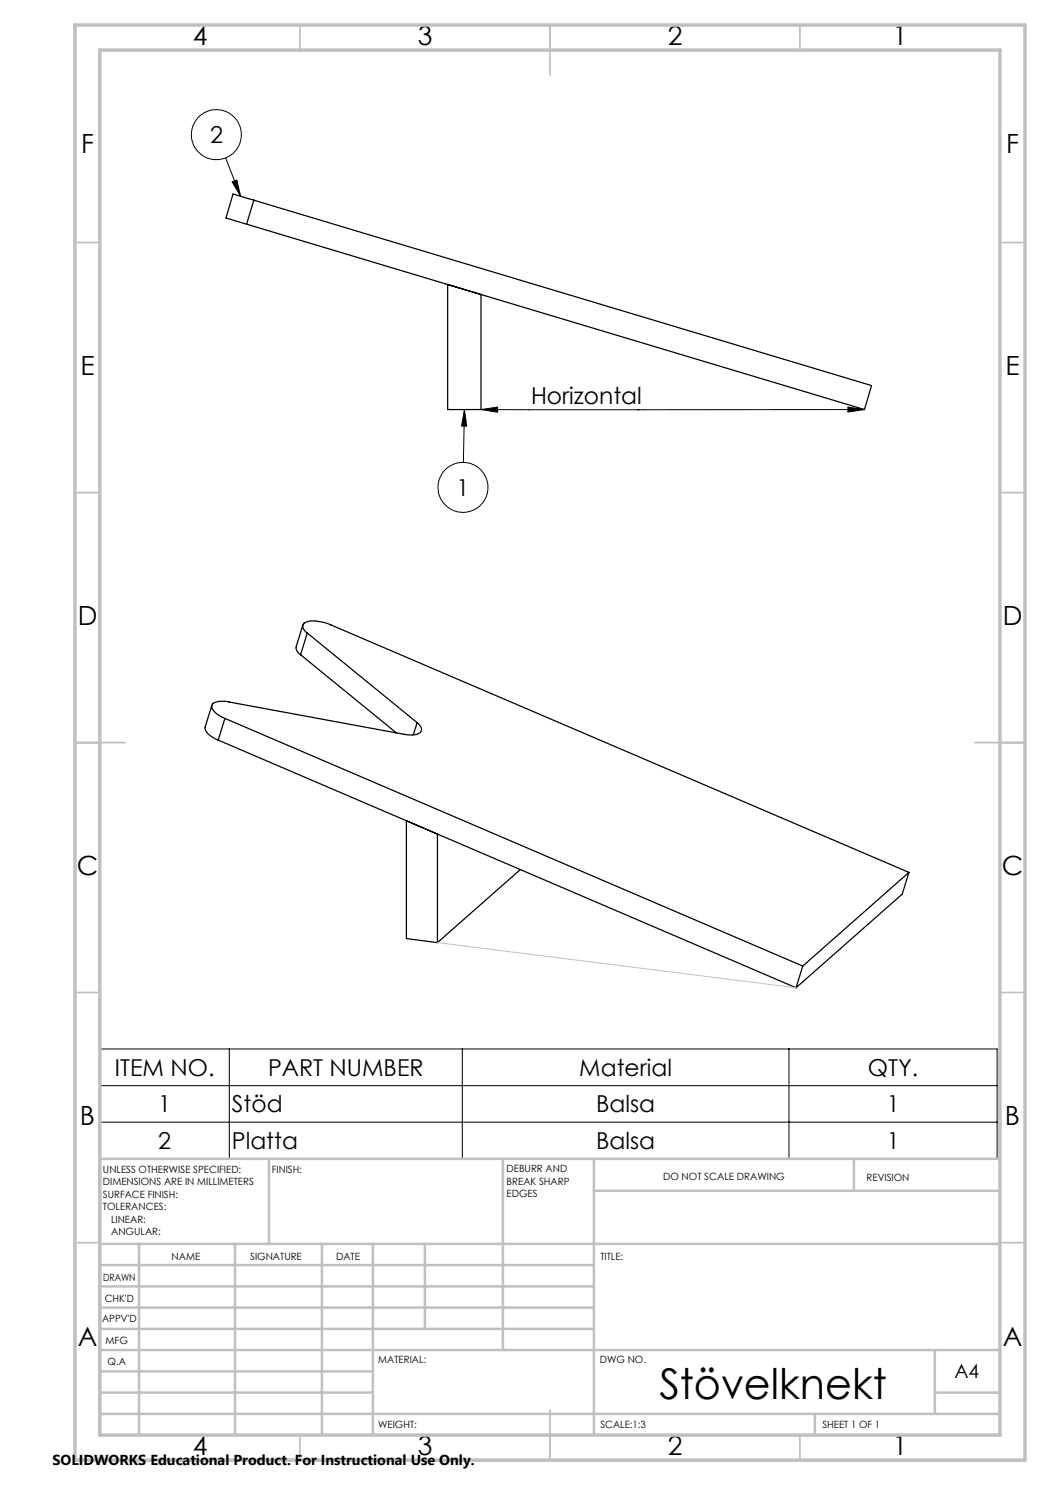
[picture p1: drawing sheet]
<svg xmlns="http://www.w3.org/2000/svg" width="210mm" height="297mm" viewBox="0 0 210 297" stroke-linecap="round" stroke-linejoin="round" font-family="sans-serif">
<g fill="none" stroke="#000" stroke-width=".25">
<path d="M50.8 40l-4.2-1.2-1.4 4.8 4.1 1.2M50.8 40l-1.5 4.8M50.8 40l123.5 37.1-1.4 4.8-123.6-37.1M89.5 56.9v25h6.7v-23M60.1 130.9l19.2 15.7M60.6 125l-1.4 4.6 .3 .8 .6 .5M61.5 126.6a1.21 1.21 0 0 1-.9-1 1.21 1.21 0 0 1 .5-1.1 7.3 7.3 0 0 1 5.1 .5l115.6 49.5M61.5 126.6l21.9 17.9M61.5 126.6l-1.4 4.3M42.4 141.1l-1.4 4.3a2.19 2.19 0 0 0 1.4 2l1.2 .6M43.6 148l115.6 49.6M45 143.7l-.7-.3a3.2 3.2 0 0 1-2-2.2 1.43 1.43 0 0 1 1.6-.9h1.4l35.5 6.6 1.3 .1a2.35 2.35 0 0 0 2.1-.7 1.46 1.46 0 0 0-.8-1.8"/>
<path d="M45 143.7l115.5 49.5M45 143.7l-1.4 4.3M83.4 144.5l-.7 2.5M81.3 164.1l6.2 2.7v21.7l-6.2-.8zM104.1 173.9l-16.6 14.6M181.8 174.5l-21.3 18.7M181.8 174.5l-1.4 4.3-21.2 18.8M160.5 193.2l-1.3 4.4"/>
</g>
<g fill="none" stroke="#000" stroke-width=".2">
<path d="M45.1 31.6l3 7.7M46.4 36.4l1-.4 .7 3.3zM92.9 81.9l-.2 10.6M92.9 81.9l.4 3.3h-1zM96.2 81.9h76.7M96.2 81.9l3.3-.5v1zM169.6 81.4l3.3 .5-3.3 .5zM20 209.8h179.4v22h-179.4zM20 217.1h179.4M45.9 209.8v22M92.5 209.8v22M157.8 209.8v22"/>
<path d="M20 224.4h179.4"/>
<circle cx="43.3" cy="26.9" r="5"/>
<circle cx="92.6" cy="97.5" r="5"/>
</g>
<path d="M87.5 188.5l71.7 9.1" fill="none" stroke="#c0c0c0" stroke-width=".2"/>
<g fill="none" stroke="#c0c0c0" stroke-width=".35">
<path d="M60 5v5M110 5v10M160 5v5M15 48.5h5M200 48.5h5M15 98.5h5M200 98.5h5M15 148.5h10M195 148.5h10M15 198.5h5M200 198.5h5M15 248.5h5"/>
<path d="M200 248.5h5M60 287v5M110 282v10M160 287v5"/>
</g>
<g fill="none" stroke="#c0c0c0" stroke-width=".5">
<path d="M53.8 231.8v17M100.6 231.8v38.2M118.8 231.8v55.2M118.8 238.2h81.2M170.8 231.8v6.4M200 231.8h-180v55.2M20 248.8h180M20 257.3h98.8M20 253h98.8M27.8 248.8v38.2M47 248.8v38.2M64.4 248.8v38.2"/>
<path d="M74.6 248.8v38.2M85 248.8v17M20 265.8h98.8M20 261.5h98.8M20 278.5h54.6M20 274.3h54.6M20 270h180M187 278.5h13M187 270v12.8M20 282.8h180M163 282.8v4.2"/>
</g>
<path d="M15 5h190v287h-190zM20 10h180v277h-180z" fill="none" stroke="#c0c0c0" stroke-width=".7"/>
<path d="M96.2 81.9l3.3-.5v1zM169.6 81.4l3.3 .5-3.3 .5zM46.4 36.4l1-.4 .7 3.3zM92.9 81.9l.4 3.3h-1z" fill="#000"/>
<text font-size="8.5" x="131.9" y="279.7">Stövelknekt</text>
<g font-size="5.3">
<text x="38.5" y="8.9">4</text>
<text x="83.5" y="8.9">3</text>
<text x="133.6" y="8.9">2</text>
<text x="178.6" y="8.9">1</text>
<text x="16.2" y="30.7">F</text>
<text x="201.2" y="30.7">F</text>
<text x="16.1" y="74.9">E</text>
<text x="201.1" y="74.9">E</text>
<text x="15.5" y="124.9">D</text>
<text x="200.5" y="124.9">D</text>
<text x="15.4" y="174.9">C</text>
<text x="200.4" y="174.9">C</text>
<text x="16" y="224.9">B</text>
<text x="201" y="224.9">B</text>
<text x="15.5" y="269.2">A</text>
<text x="200.5" y="269.2">A</text>
<text x="38.5" y="290.9">4</text>
<text x="83.5" y="290.9">3</text>
<text x="133.6" y="290.9">2</text>
<text x="178.6" y="290.9">1</text>
</g>
<g font-size="4.7">
<text x="42" y="28.6">2</text>
<text x="106.2" y="80.9">Horizontal</text>
<text x="91.3" y="99.2">1</text>
<text x="23" y="215.1">ITEM NO.</text>
<text x="53.6" y="215.1">PART NUMBER</text>
<text x="115.9" y="215.1">Material</text>
<text x="173.6" y="215.1">QTY.</text>
<text x="31.7" y="222.4">1</text>
<text x="46.4" y="222.4">Stöd</text>
<text x="119.2" y="222.4">Balsa</text>
<text x="177.3" y="222.4">1</text>
<text x="31.6" y="229.8">2</text>
<text x="46.4" y="229.8">Platta</text>
<text x="119.2" y="229.8">Balsa</text>
<text x="177.3" y="229.8">1</text>
</g>
<text font-size="3.9" x="190.9" y="275.5">A4</text>
<text font-size="2.9" x="10.5" y="292.9">SOLIDWORKS Educational Product. For Instructional Use Only.</text>
<g font-size="2">
<text x="20.6" y="234.6">UNLESS OTHERWISE SPECIFIED:</text>
<text x="20.6" y="237.1">DIMENSIONS ARE IN MILLIMETERS</text>
<text x="20.6" y="239.6">SURFACE FINISH:</text>
<text x="54.4" y="234.6">FINISH:</text>
<text x="101.3" y="234.5">DEBURR AND</text>
<text x="101.3" y="237">BREAK SHARP</text>
<text x="101.3" y="239.5">EDGES</text>
<text x="132.6" y="236">DO NOT SCALE DRAWING</text>
<text x="173.3" y="236.2">REVISION</text>
<text x="20.6" y="242.1">TOLERANCES:</text>
<text x="22.2" y="244.6">LINEAR:</text>
<text x="22.2" y="247.1">ANGULAR:</text>
<text x="34.3" y="252">NAME</text>
<text x="50" y="251.9">SIGNATURE</text>
<text x="67.2" y="251.9">DATE</text>
<text x="120.1" y="251.9">TITLE:</text>
<text x="20.6" y="256.1">DRAWN</text>
<text x="20.9" y="260.3">CHK'D</text>
<text x="20.4" y="264.4">APPV'D</text>
<text x="21.1" y="268.8">MFG</text>
<text x="21.5" y="273">Q.A</text>
<text x="75.6" y="272.5">MATERIAL:</text>
<text x="120" y="272.5">DWG NO.</text>
<text x="75.6" y="285.5">WEIGHT:</text>
<text x="120.1" y="285.6">SCALE:1:3</text>
<text x="164.5" y="285.6">SHEET 1 OF 1</text>
</g>
</svg>
